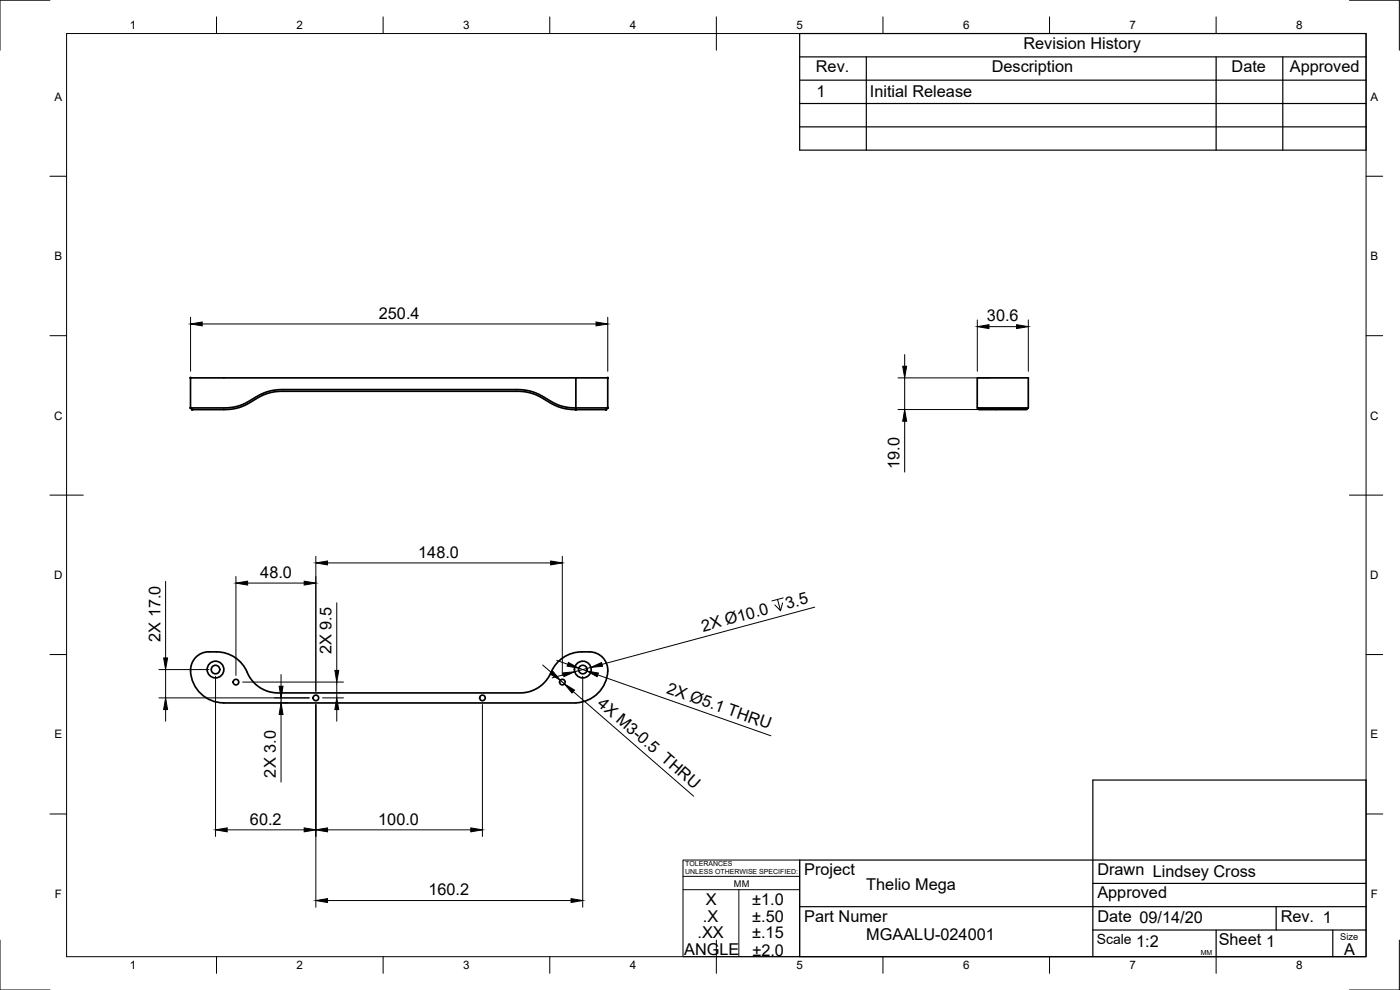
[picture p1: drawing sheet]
<svg xmlns="http://www.w3.org/2000/svg" width="420mm" height="297mm" viewBox="0 0 420 297" stroke-linecap="round" stroke-linejoin="round" font-family="sans-serif">
<!-- layer: Visible -->
<g fill="none" stroke="#000" stroke-width=".51">
<path d="M172.8 113.4h9.6v9M57.2 122.4h10.5l2.6-.3 2.9-.9 6.3-3.4 2.6-.7 2.3-.2h71.8l2.1 .3 2.2 .6 5.6 3.1 2 .8 2.4 .6 2.3 .1v-9h-115.6v9l.5 .5h9.9l3.1-.3 2.8-1 6.3-3.4 2-.5 2.4-.3h72.3l2.3 .4 1.8 .5 5.8 3.2 1.9 .8 2.2 .5 2.3 .1M182.4 122.4l-.5 .5h-9.1M182.4 122.4h-9.6v.5M293.3 122.4h15.3a2.32 2.32 0 0 1-2.3 .5h-10.5a2.68 2.68 0 0 1-2.5-.5zM293.3 122.4v-9h15.3v9M172.8 210.9a9.8 9.8 0 0 0 9.4-11.5 5.5 5.5 0 0 0-5.3-3.8 10.7 10.7 0 0 0-11 5.2 10.4 10.4 0 0 1-9.8 7.1h-72.7a10.3 10.3 0 0 1-9.7-7.1 10 10 0 0 0-8.7-5.2 8.5 8.5 0 0 0-4.8 .5 5.9 5.9 0 0 0-2.6 7.6 10 10 0 0 0 9.6 7.2h105.6"/>
<circle cx="64.7" cy="200.9" r="1.28"/>
<circle cx="64.7" cy="200.9" r="2.51"/>
<circle cx="70.8" cy="204.7" r=".84"/>
<circle cx="94.8" cy="209.4" r=".84"/>
<circle cx="144.8" cy="209.4" r=".84"/>
<circle cx="168.8" cy="204.7" r=".84"/>
<circle cx="174.9" cy="200.9" r="1.28"/>
<circle cx="174.9" cy="200.9" r="2.51"/>
</g>
<g fill="#000" stroke="#000" stroke-width=".3">
<circle cx="57.2" cy="113.4" r=".24"/>
<circle cx="182.4" cy="113.4" r=".24"/>
<circle cx="57.2" cy="122.4" r=".24"/>
<circle cx="57.7" cy="122.9" r=".24"/>
<circle cx="172.8" cy="122.9" r=".24"/>
<circle cx="181.9" cy="122.9" r=".24"/>
<circle cx="182.4" cy="122.4" r=".24"/>
</g>
<!-- layer: Border -->
<g fill="none" stroke="#000" stroke-width=".3">
<path d="M15 .1h-15v15M20 10.1h390v276.9h-390zM65 5.1v5M115 5.1v5M165 5.1v5M215 5.1v10M265 5.1v5M315 5.1v5M365 5.1v5M405 .1h15v15M15 52.9h5M410 52.9h5"/>
<path d="M15 100.7h5M410 100.7h5M15 148.6h10M405 148.6h10M15 196.4h5M410 196.4h5M15 244.2h5M410 244.2h5M0 282.1v14.9h15M65 287v5M115 287v5M165 287v5"/>
<path d="M215 282.1v9.9M265 287v5M315 287v5M365 287v5M420 282.1v14.9h-15"/>
</g>
<!-- layer: TitleBlock -->
<g fill="none" stroke="#000" stroke-width=".36">
<path d="M240 10.1h170v34.9h-170zM240 17.1h170M260 17.1v27.9M365 17.1v27.9M385 17.1v27.9M240 38.1h170M240 31.1h170M240 24.1h170M410 258h-170v29h170v-53h-82v53M240 272h170M328 279h82M328 265.1h82"/>
<path d="M365 279v8M383 272v7M400 279v8"/>
</g>
<path d="M205 258h35v29h-35zM205 262.9h35M205 266.9h35M221.7 266.9v20" fill="none" stroke="#000" stroke-width=".3"/>
<!-- layer: Dimensions -->
<g fill="none" stroke="#000" stroke-width=".3">
<path d="M57.2 95.2v16.2M60.7 97.2h118.2M182.4 95.2v16.2M293.3 96v15.4M296.8 98h8.3M308.6 96v15.4M269.5 113.4h27.6M271.5 106.4v3.5M271.5 113.4v9.5M269.5 122.9h27.5M271.5 126.4v15.2M49.7 174.4v23"/>
<path d="M70.8 173v29.7M74.3 174.9h17M94.8 166.9v40.5M98.3 168.9h67M168.8 166.9v35.8M233.3 179.9l1 3.3-1.7-1.7M235 179.4l-3.3 .9M101.1 180.9v20.3M162.9 199.5l2.6 2.3M167.1 198.1l3.3 1.2M234.9 180.9l-.6 2.3M244.5 182.2l-63.8 17.1"/>
<path d="M47.7 209.4h45.1M47.7 200.9h15M49.7 200.9v8.5M49.7 212.9v3.5M64.7 202.9v48.1M72.8 204.6h30.3M84.3 202.4v3.5M84.3 209.4v1.5M84.3 214.4v20.3M85 210.9h1.4M94.8 211.4v60.8M96.8 209.4h6.3"/>
<path d="M101.1 204.6v4.8M101.1 212.9v3.5M144.8 211.4v39.6M168.1 204.1l1.3 1.1M169.1 202.5l-3.4 .9M172 207.5l36.2 31.4M173.7 200.5l2.4 .8M174.9 202.9v69.3M177.3 200.2l-4.8 1.4M179.4 202.5l51.9 18.3M68.2 249h23.1M98.3 249h43"/>
<path d="M98.3 270.2h73.1"/>
</g>
<g fill="#000" stroke="#000" stroke-width=".3">
<path d="M57.2 97.2l3.5-.6v1.2zM178.9 96.6l3.5 .6-3.5 .6zM293.3 98l3.5-.6v1.2zM305.1 97.4l3.5 .6-3.5 .6zM270.9 109.9h1.2l-.6 3.5zM271.5 122.9l.6 3.5h-1.2zM70.8 174.9l3.5-.5v1.1zM91.3 174.4l3.5 .5-3.5 .6zM94.8 168.9l3.5-.6v1.2zM165.3 168.3l3.5 .6-3.5 .6zM49.1 197.4h1.2l-.6 3.5zM170.6 198.8l3.1 1.7-3.5-.6z"/>
<path d="M177.3 200.2l3.2-1.4 .3 1.1zM49.7 209.4l.6 3.5h-1.2zM83.8 205.9h1.1l-.6 3.5zM84.3 210.9l.6 3.5h-1.1zM101.1 209.4l.6 3.5h-1.2zM100.5 201.2h1.2l-.6 3.4zM165.9 201.4l2.2 2.7-3-1.8zM169 201.9l3.5-.3-3.3 1.4zM169.4 205.2l3 1.9-.7 .8zM176.1 201.3l3.5 .6-.4 1.1zM64.7 249l3.5-.6v1.2zM91.3 248.4l3.5 .6-3.5 .6z"/>
<path d="M94.8 249l3.5-.6v1.2zM141.3 248.4l3.5 .6-3.5 .6zM94.8 270.2l3.5-.6v1.2zM171.4 269.6l3.5 .6-3.5 .6z"/>
</g>
<g font-size="4.9">
<text x="307.1" y="14.6">Revision History</text>
<text x="244.9" y="21.6">Rev.</text>
<text x="297.6" y="21.6">Description</text>
<text x="369.6" y="21.6">Date</text>
<text x="387.1" y="21.6">Approved</text>
<text x="245" y="29.1">1</text>
<text x="261.1" y="29.1">Initial Release</text>
<text x="113.7" y="95.6">250.4</text>
<text x="296.2" y="96.4">30.6</text>
<text x="269.9" y="140.7" transform="rotate(-90 269.9 140.7)">19.0</text>
<text x="125.5" y="167.3">148.0</text>
<text x="78.1" y="173.4">48.0</text>
<text x="236.3" y="182.7" transform="rotate(-15 236.3 182.7)">3.5</text>
<text x="211" y="189.5" transform="rotate(-15 211 189.5)">2X Ø10.0</text>
<text x="48.1" y="192.5" transform="rotate(-90 48.1 192.5)">2X 17.0</text>
<text x="99.5" y="196.3" transform="rotate(-90 99.5 196.3)">2X 9.5</text>
<text x="199.8" y="207.9" transform="rotate(19 199.8 207.9)">2X Ø5.1 THRU</text>
<text x="179" y="211.5" transform="rotate(41 179 211.5)">4X M3-0.5 THRU</text>
<text x="82.8" y="233.3" transform="rotate(-90 82.8 233.3)">2X 3.0</text>
<text x="75" y="247.4">60.2</text>
<text x="113.5" y="247.4">100.0</text>
<text x="241.3" y="262.6">Project</text>
<text x="329.3" y="262.6">Drawn Lindsey Cross</text>
<text x="128.6" y="268.6">160.2</text>
<text x="260" y="267">Thelio Mega</text>
<text x="329.3" y="269.5">Approved</text>
<text x="211.9" y="271.6">X</text>
<text x="225.8" y="271.6">±1.0</text>
<text x="209.3" y="281.5">.XX</text>
<text x="211" y="276.5">.X</text>
<text x="225.7" y="281.6">±.15</text>
<text x="225.8" y="276.6">±.50</text>
<text x="241.3" y="276.5">Part Numer</text>
<text x="329.3" y="276.5">Date 09/14/20</text>
<text x="384.3" y="276.5">Rev. 1</text>
<text x="205.3" y="286.6">ANGLE</text>
<text x="225.8" y="286.7">±2.0</text>
<text x="260" y="282.1">MGAALU-024001</text>
<text x="341" y="284">1:2</text>
<text x="365.8" y="283.6">Sheet 1</text>
<text x="403.4" y="286.5">A</text>
</g>
<text font-size="4.2" x="329.1" y="283.1">Scale</text>
<g font-size="3.5">
<text x="39" y="8.8">1</text>
<text x="89" y="8.8">2</text>
<text x="139" y="8.8">3</text>
<text x="189" y="8.8">4</text>
<text x="239" y="8.8">5</text>
<text x="289" y="8.8">6</text>
<text x="339" y="8.8">7</text>
<text x="389" y="8.8">8</text>
<text x="16.3" y="30.2">A</text>
<text x="411.3" y="30.2">A</text>
<text x="16.3" y="78">B</text>
<text x="411.3" y="78">B</text>
<text x="16.2" y="125.9">C</text>
<text x="411.2" y="125.9">C</text>
<text x="16.2" y="173.7">D</text>
<text x="411.2" y="173.7">D</text>
<text x="16.3" y="221.6">E</text>
<text x="411.3" y="221.6">E</text>
<text x="16.4" y="269.4">F</text>
<text x="411.4" y="269.4">F</text>
<text x="39" y="290.8">1</text>
<text x="89" y="290.8">2</text>
<text x="139" y="290.8">3</text>
<text x="189" y="290.8">4</text>
<text x="239" y="290.8">5</text>
<text x="289" y="290.8">6</text>
<text x="339" y="290.8">7</text>
<text x="389" y="290.8">8</text>
</g>
<g font-size="2.8">
<text x="220.3" y="266.1">MM</text>
<text x="402.3" y="282.1">Size</text>
</g>
<g font-size="2.1">
<text x="205.6" y="259.8">TOLERANCES</text>
<text x="205.6" y="262.3">UNLESS OTHERWISE SPECIFIED:</text>
<text x="360.4" y="286.5">MM</text>
</g>
</svg>
